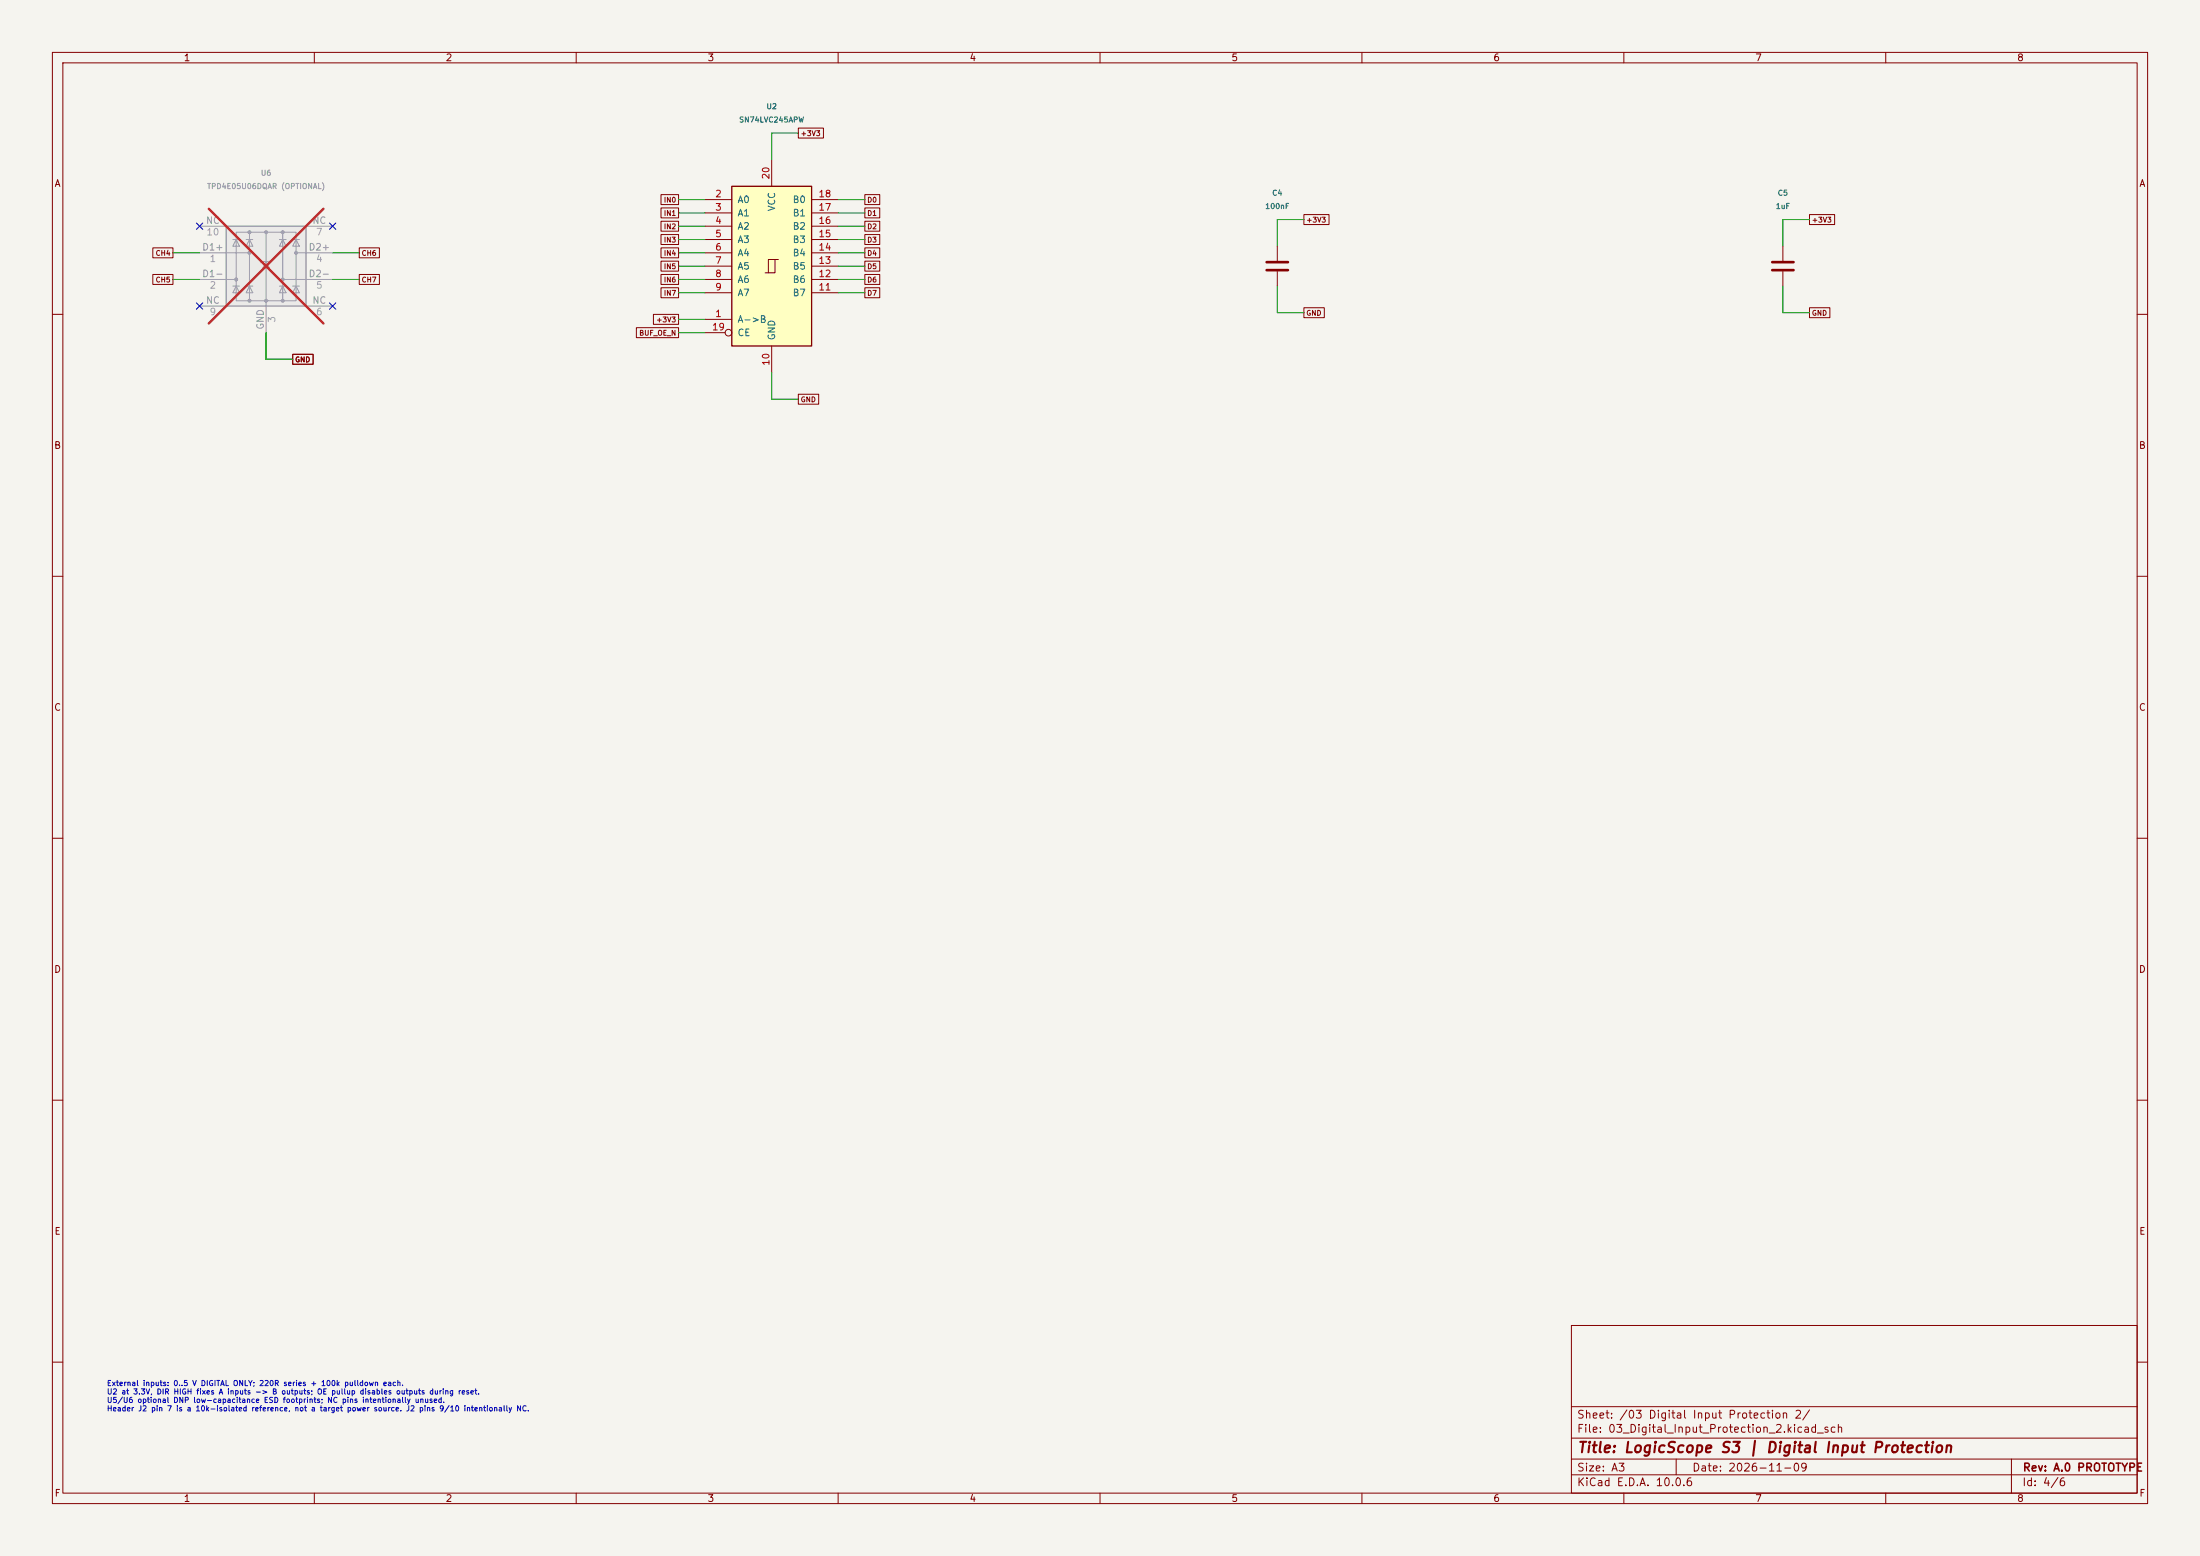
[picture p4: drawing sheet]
(kicad_sch (version 20250114) (generator "eeschema") (paper "A3") (title_block (title "LogicScope S3 | Digital Input Protection") (rev "A.0 PROTOTYPE") (date "2026-11-09")) (lib_symbols (symbol "Power_Protection:TPD4E05U06DQA" (pin_names (offset 0)) (exclude_from_sim no) (in_bom yes) (on_board yes) (in_pos_files yes) (duplicate_pin_numbers_are_jumpers no) (symbol "TPD4E05U06DQA_0_0" (rectangle (start -5.715 6.477) (end 5.715 -6.604) (stroke (width 0) (type default)) (fill (type none))) (polyline (pts (xy -3.175 -6.604) (xy -3.175 6.477)) (stroke (width 0) (type default)) (fill (type none))) (polyline (pts (xy 0 6.477) (xy 0 -6.604)) (stroke (width 0) (type default)) (fill (type none))) (polyline (pts (xy 3.175 6.477) (xy 3.175 -6.604)) (stroke (width 0) (type default)) (fill (type none)))) (symbol "TPD4E05U06DQA_0_1" (polyline (pts (xy -7.747 2.54) (xy -3.175 2.54)) (stroke (width 0) (type default)) (fill (type none))) (rectangle (start -7.62 7.62) (end 7.62 -7.62) (stroke (width 0.254) (type default)) (fill (type background))) (polyline (pts (xy -7.62 -2.54) (xy -5.715 -2.54)) (stroke (width 0) (type default)) (fill (type none))) (circle (center -5.715 -2.54) (radius 0.2794) (stroke (width 0) (type default)) (fill (type outline))) (polyline (pts (xy -5.08 5.08) (xy -6.35 5.08)) (stroke (width 0) (type default)) (fill (type none))) (polyline (pts (xy -5.08 3.81) (xy -6.35 3.81) (xy -5.715 5.08) (xy -5.08 3.81)) (stroke (width 0) (type default)) (fill (type none))) (polyline (pts (xy -5.08 -3.81) (xy -6.35 -3.81)) (stroke (width 0) (type default)) (fill (type none))) (polyline (pts (xy -5.08 -5.08) (xy -6.35 -5.08) (xy -5.715 -3.81) (xy -5.08 -5.08)) (stroke (width 0) (type default)) (fill (type none))) (circle (center -3.175 6.477) (radius 0.2794) (stroke (width 0) (type default)) (fill (type outline))) (circle (center -3.175 2.54) (radius 0.2794) (stroke (width 0) (type default)) (fill (type outline))) (circle (center -3.175 -6.604) (radius 0.2794) (stroke (width 0) (type default)) (fill (type outline))) (polyline (pts (xy -2.54 5.08) (xy -3.81 5.08)) (stroke (width 0) (type default)) (fill (type none))) (polyline (pts (xy -2.54 3.81) (xy -3.81 3.81) (xy -3.175 5.08) (xy -2.54 3.81)) (stroke (width 0) (type default)) (fill (type none))) (polyline (pts (xy -2.54 -3.81) (xy -3.81 -3.81)) (stroke (width 0) (type default)) (fill (type none))) (polyline (pts (xy -2.54 -5.08) (xy -3.81 -5.08) (xy -3.175 -3.81) (xy -2.54 -5.08)) (stroke (width 0) (type default)) (fill (type none))) (polyline (pts (xy -0.635 0.889) (xy -1.016 0.635)) (stroke (width 0) (type default)) (fill (type none))) (circle (center 0 6.477) (radius 0.2794) (stroke (width 0) (type default)) (fill (type outline))) (polyline (pts (xy 0 -6.604) (xy 0 -7.62)) (stroke (width 0) (type default)) (fill (type none))) (circle (center 0 -6.604) (radius 0.2794) (stroke (width 0) (type default)) (fill (type outline))) (polyline (pts (xy 0.635 0.889) (xy -0.635 0.889)) (stroke (width 0) (type default)) (fill (type none))) (polyline (pts (xy 0.635 0.889) (xy 1.016 1.143)) (stroke (width 0) (type default)) (fill (type none))) (polyline (pts (xy 0.635 -0.381) (xy -0.635 -0.381) (xy 0 0.889) (xy 0.635 -0.381)) (stroke (width 0) (type default)) (fill (type none))) (circle (center 3.175 6.477) (radius 0.2794) (stroke (width 0) (type default)) (fill (type outline))) (circle (center 3.175 -2.54) (radius 0.2794) (stroke (width 0) (type default)) (fill (type outline))) (circle (center 3.175 -6.604) (radius 0.2794) (stroke (width 0) (type default)) (fill (type outline))) (polyline (pts (xy 3.81 5.08) (xy 2.54 5.08)) (stroke (width 0) (type default)) (fill (type none))) (polyline (pts (xy 3.81 3.81) (xy 2.54 3.81) (xy 3.175 5.08) (xy 3.81 3.81)) (stroke (width 0) (type default)) (fill (type none))) (polyline (pts (xy 3.81 -3.81) (xy 2.54 -3.81)) (stroke (width 0) (type default)) (fill (type none))) (polyline (pts (xy 3.81 -5.08) (xy 2.54 -5.08) (xy 3.175 -3.81) (xy 3.81 -5.08)) (stroke (width 0) (type default)) (fill (type none))) (circle (center 5.715 2.54) (radius 0.2794) (stroke (width 0) (type default)) (fill (type outline))) (polyline (pts (xy 6.35 5.08) (xy 5.08 5.08)) (stroke (width 0) (type default)) (fill (type none))) (polyline (pts (xy 6.35 3.81) (xy 5.08 3.81) (xy 5.715 5.08) (xy 6.35 3.81)) (stroke (width 0) (type default)) (fill (type none))) (polyline (pts (xy 6.35 -3.81) (xy 5.08 -3.81)) (stroke (width 0) (type default)) (fill (type none))) (polyline (pts (xy 6.35 -5.08) (xy 5.08 -5.08) (xy 5.715 -3.81) (xy 6.35 -5.08)) (stroke (width 0) (type default)) (fill (type none))) (polyline (pts (xy 7.62 2.54) (xy 5.715 2.54)) (stroke (width 0) (type default)) (fill (type none))) (polyline (pts (xy 7.62 -2.54) (xy 3.175 -2.54)) (stroke (width 0) (type default)) (fill (type none)))) (symbol "TPD4E05U06DQA_1_1" (pin passive line (at -12.7 2.54 0) (length 5.08) (name "D1+" (effects (font (size 1.27 1.27)))) (number "1" (effects (font (size 1.27 1.27))))) (pin passive line (at -12.7 -2.54 0) (length 5.08) (name "D1-" (effects (font (size 1.27 1.27)))) (number "2" (effects (font (size 1.27 1.27))))) (pin power_in line (at 0 -12.7 90) (length 5.08) (name "GND" (effects (font (size 1.27 1.27)))) (number "3" (effects (font (size 1.27 1.27))))) (pin passive line (at 12.7 2.54 180) (length 5.08) (name "D2+" (effects (font (size 1.27 1.27)))) (number "4" (effects (font (size 1.27 1.27))))) (pin passive line (at 12.7 -2.54 180) (length 5.08) (name "D2-" (effects (font (size 1.27 1.27)))) (number "5" (effects (font (size 1.27 1.27))))) (pin free line (at 12.7 -7.62 180) (length 5.08) (name "NC" (effects (font (size 1.27 1.27)))) (number "6" (effects (font (size 1.27 1.27))))) (pin free line (at 12.7 7.62 180) (length 5.08) (name "NC" (effects (font (size 1.27 1.27)))) (number "7" (effects (font (size 1.27 1.27))))) (pin passive line (at 0 -12.7 90) (length 5.08) (hide yes) (name "GND" (effects (font (size 1.27 1.27)))) (number "8" (effects (font (size 1.27 1.27))))) (pin free line (at -12.7 -7.62 0) (length 5.08) (name "NC" (effects (font (size 1.27 1.27)))) (number "9" (effects (font (size 1.27 1.27))))) (pin free line (at -12.7 7.62 0) (length 5.08) (name "NC" (effects (font (size 1.27 1.27)))) (number "10" (effects (font (size 1.27 1.27)))))) (embedded_fonts no) (property "Reference" "U" (at -0.635 8.89 0) (show_name no) (do_not_autoplace no) (effects (font (size 1.27 1.27)))) (property "Value" "TPD4E05U06DQA" (at 1.905 -10.16 0) (show_name no) (do_not_autoplace no) (effects (font (size 1.27 1.27)) (justify left))) (property "Footprint" "Package_SON:USON-10_2.5x1.0mm_P0.5mm" (at 1.905 -12.065 0) (show_name no) (do_not_autoplace no) (hide yes) (effects (font (size 1.27 1.27) (italic yes)) (justify left))) (property "Datasheet" "https://www.ti.com/lit/ds/symlink/tpd4e05u06.pdf" (at 1.905 -13.97 0) (show_name no) (do_not_autoplace no) (hide yes) (effects (font (size 1.27 1.27)) (justify left))) (property "Description" "4-Channel ESD Protection for Super-Speed USB 3.0 Interface, USON-10" (at 0 0 0) (show_name no) (do_not_autoplace no) (hide yes) (effects (font (size 1.27 1.27)))) (property "ki_keywords" "ESD protection USB 3.0" (at 0 0 0) (show_name no) (do_not_autoplace no) (hide yes) (effects (font (size 1.27 1.27)))) (property "ki_fp_filters" "USON*2.5x1.0mm*P0.5mm*" (at 0 0 0) (show_name no) (do_not_autoplace no) (hide yes) (effects (font (size 1.27 1.27))))) (symbol "LogicScope:SN74LVC245APW_A_TO_B" (pin_names (offset 1.016)) (exclude_from_sim no) (in_bom yes) (on_board yes) (in_pos_files yes) (duplicate_pin_numbers_are_jumpers no) (property "Reference" "U" (at -7.62 16.51 0) (show_name no) (do_not_autoplace no) (effects (font (size 1.27 1.27)))) (property "Value" "SN74LVC245APW" (at -7.62 -16.51 0) (show_name no) (do_not_autoplace no) (effects (font (size 1.27 1.27)))) (property "Footprint" "Package_SO:TSSOP-20_4.4x6.5mm_P0.65mm" (at 0 0 0) (show_name no) (do_not_autoplace no) (hide yes) (effects (font (size 1.27 1.27)))) (property "Datasheet" "https://www.ti.com/lit/ds/symlink/sn74lvc245a.pdf" (at 0 0 0) (show_name no) (do_not_autoplace no) (hide yes) (effects (font (size 1.27 1.27)))) (property "Description" "Octal BUS Transceivers, 3-State outputs" (at 0 0 0) (show_name no) (do_not_autoplace no) (hide yes) (effects (font (size 1.27 1.27)))) (property "ki_locked" "" (at 0 0 0) (show_name no) (do_not_autoplace no) (effects (font (size 1.27 1.27)))) (property "ki_keywords" "TTL BUS 3State" (at 0 0 0) (show_name no) (do_not_autoplace no) (hide yes) (effects (font (size 1.27 1.27)))) (property "ki_fp_filters" "TSSOP*20*4.4x6.5mm*" (at 0 0 0) (show_name no) (do_not_autoplace no) (hide yes) (effects (font (size 1.27 1.27)))) (symbol "SN74LVC245APW_A_TO_B_1_0" (polyline (pts (xy -1.27 -1.27) (xy 0.635 -1.27) (xy 0.635 1.27) (xy 1.27 1.27)) (stroke (width 0) (type default)) (fill (type none))) (polyline (pts (xy -0.635 -1.27) (xy -0.635 1.27) (xy 0.635 1.27)) (stroke (width 0) (type default)) (fill (type none))) (pin input line (at -12.7 -10.16 0) (length 5.08) (name "A->B" (effects (font (size 1.27 1.27)))) (number "1" (effects (font (size 1.27 1.27))))) (pin input line (at -12.7 12.7 0) (length 5.08) (name "A0" (effects (font (size 1.27 1.27)))) (number "2" (effects (font (size 1.27 1.27))))) (pin input line (at -12.7 10.16 0) (length 5.08) (name "A1" (effects (font (size 1.27 1.27)))) (number "3" (effects (font (size 1.27 1.27))))) (pin input line (at -12.7 7.62 0) (length 5.08) (name "A2" (effects (font (size 1.27 1.27)))) (number "4" (effects (font (size 1.27 1.27))))) (pin input line (at -12.7 5.08 0) (length 5.08) (name "A3" (effects (font (size 1.27 1.27)))) (number "5" (effects (font (size 1.27 1.27))))) (pin input line (at -12.7 2.54 0) (length 5.08) (name "A4" (effects (font (size 1.27 1.27)))) (number "6" (effects (font (size 1.27 1.27))))) (pin input line (at -12.7 0 0) (length 5.08) (name "A5" (effects (font (size 1.27 1.27)))) (number "7" (effects (font (size 1.27 1.27))))) (pin input line (at -12.7 -2.54 0) (length 5.08) (name "A6" (effects (font (size 1.27 1.27)))) (number "8" (effects (font (size 1.27 1.27))))) (pin input line (at -12.7 -5.08 0) (length 5.08) (name "A7" (effects (font (size 1.27 1.27)))) (number "9" (effects (font (size 1.27 1.27))))) (pin power_in line (at 0 -20.32 90) (length 5.08) (name "GND" (effects (font (size 1.27 1.27)))) (number "10" (effects (font (size 1.27 1.27))))) (pin tri_state line (at 12.7 -5.08 180) (length 5.08) (name "B7" (effects (font (size 1.27 1.27)))) (number "11" (effects (font (size 1.27 1.27))))) (pin tri_state line (at 12.7 -2.54 180) (length 5.08) (name "B6" (effects (font (size 1.27 1.27)))) (number "12" (effects (font (size 1.27 1.27))))) (pin tri_state line (at 12.7 0 180) (length 5.08) (name "B5" (effects (font (size 1.27 1.27)))) (number "13" (effects (font (size 1.27 1.27))))) (pin tri_state line (at 12.7 2.54 180) (length 5.08) (name "B4" (effects (font (size 1.27 1.27)))) (number "14" (effects (font (size 1.27 1.27))))) (pin tri_state line (at 12.7 5.08 180) (length 5.08) (name "B3" (effects (font (size 1.27 1.27)))) (number "15" (effects (font (size 1.27 1.27))))) (pin tri_state line (at 12.7 7.62 180) (length 5.08) (name "B2" (effects (font (size 1.27 1.27)))) (number "16" (effects (font (size 1.27 1.27))))) (pin tri_state line (at 12.7 10.16 180) (length 5.08) (name "B1" (effects (font (size 1.27 1.27)))) (number "17" (effects (font (size 1.27 1.27))))) (pin tri_state line (at 12.7 12.7 180) (length 5.08) (name "B0" (effects (font (size 1.27 1.27)))) (number "18" (effects (font (size 1.27 1.27))))) (pin input inverted (at -12.7 -12.7 0) (length 5.08) (name "CE" (effects (font (size 1.27 1.27)))) (number "19" (effects (font (size 1.27 1.27))))) (pin power_in line (at 0 20.32 270) (length 5.08) (name "VCC" (effects (font (size 1.27 1.27)))) (number "20" (effects (font (size 1.27 1.27)))))) (symbol "SN74LVC245APW_A_TO_B_1_1" (rectangle (start -7.62 15.24) (end 7.62 -15.24) (stroke (width 0.254) (type default)) (fill (type background)))) (embedded_fonts no)) (symbol "Device:C" (pin_numbers (hide yes)) (pin_names (offset 0.254)) (exclude_from_sim no) (in_bom yes) (on_board yes) (in_pos_files yes) (duplicate_pin_numbers_are_jumpers no) (property "Reference" "C" (at 0.635 2.54 0) (show_name no) (do_not_autoplace no) (effects (font (size 1.27 1.27)) (justify left))) (property "Value" "C" (at 0.635 -2.54 0) (show_name no) (do_not_autoplace no) (effects (font (size 1.27 1.27)) (justify left))) (property "Footprint" "" (at 0.9652 -3.81 0) (show_name no) (do_not_autoplace no) (hide yes) (effects (font (size 1.27 1.27)))) (property "Datasheet" "" (at 0 0 0) (show_name no) (do_not_autoplace no) (hide yes) (effects (font (size 1.27 1.27)))) (property "Description" "Unpolarized capacitor" (at 0 0 0) (show_name no) (do_not_autoplace no) (hide yes) (effects (font (size 1.27 1.27)))) (property "ki_keywords" "cap capacitor" (at 0 0 0) (show_name no) (do_not_autoplace no) (hide yes) (effects (font (size 1.27 1.27)))) (property "ki_fp_filters" "C_*" (at 0 0 0) (show_name no) (do_not_autoplace no) (hide yes) (effects (font (size 1.27 1.27)))) (symbol "C_0_1" (polyline (pts (xy -2.032 0.762) (xy 2.032 0.762)) (stroke (width 0.508) (type default)) (fill (type none))) (polyline (pts (xy -2.032 -0.762) (xy 2.032 -0.762)) (stroke (width 0.508) (type default)) (fill (type none)))) (symbol "C_1_1" (pin passive line (at 0 3.81 270) (length 2.794) (name "" (effects (font (size 1.27 1.27)))) (number "1" (effects (font (size 1.27 1.27))))) (pin passive line (at 0 -3.81 90) (length 2.794) (name "" (effects (font (size 1.27 1.27)))) (number "2" (effects (font (size 1.27 1.27)))))) (embedded_fonts no))) (wire (pts (xy 38.1 48.26) (xy 33.02 48.26)) (stroke (width 0) (type default))) (global_label "CH4" (shape passive) (at 33.02 48.26 0.0) (fields_autoplaced yes) (effects (font (size 0.95 0.95)) (justify right))) (wire (pts (xy 38.1 53.34) (xy 33.02 53.34)) (stroke (width 0) (type default))) (global_label "CH5" (shape passive) (at 33.02 53.34 0.0) (fields_autoplaced yes) (effects (font (size 0.95 0.95)) (justify right))) (wire (pts (xy 50.8 63.5) (xy 50.8 68.58)) (stroke (width 0) (type default))) (global_label "GND" (shape passive) (at 55.88 68.58 180) (fields_autoplaced yes) (effects (font (size 0.95 0.95)) (justify left))) (wire (pts (xy 63.5 48.26) (xy 68.58 48.26)) (stroke (width 0) (type default))) (global_label "CH6" (shape passive) (at 68.58 48.26 180.0) (fields_autoplaced yes) (effects (font (size 0.95 0.95)) (justify left))) (wire (pts (xy 63.5 53.34) (xy 68.58 53.34)) (stroke (width 0) (type default))) (global_label "CH7" (shape passive) (at 68.58 53.34 180.0) (fields_autoplaced yes) (effects (font (size 0.95 0.95)) (justify left))) (no_connect (at 63.5 58.42)) (no_connect (at 63.5 43.18)) (wire (pts (xy 50.8 63.5) (xy 50.8 68.58)) (stroke (width 0) (type default))) (global_label "GND" (shape passive) (at 55.88 68.58 180) (fields_autoplaced yes) (effects (font (size 0.95 0.95)) (justify left))) (no_connect (at 38.1 58.42)) (no_connect (at 38.1 43.18)) (symbol (lib_id "Power_Protection:TPD4E05U06DQA") (at 50.8 50.8 0) (unit 1) (in_bom yes) (on_board yes) (dnp yes) (property "Reference" "U6" (at 50.8 33.019999999999996 0) (effects (font (size 1 1)))) (property "Value" "TPD4E05U06DQAR (OPTIONAL)" (at 50.8 35.559999999999995 0) (effects (font (size 1 1)))) (property "Footprint" "Package_SON:USON-10_2.5x1.0mm_P0.5mm" (at 50.8 50.8 0) (effects (font (size 1 1))) (hide yes)) (property "MPN" "TPD4E05U06DQAR" (at 50.8 50.8 0) (effects (font (size 1 1))) (hide yes)) (property "Manufacturer" "Texas Instruments" (at 50.8 50.8 0) (effects (font (size 1 1))) (hide yes)) (property "Datasheet" "https://www.ti.com/lit/ds/symlink/tpd4e05u06.pdf" (at 50.8 50.8 0) (effects (font (size 1 1))) (hide yes)) (pin "1") (pin "2") (pin "3") (pin "4") (pin "5") (pin "6") (pin "7") (pin "8") (pin "9") (pin "10")) (wire (pts (xy 134.62 60.96) (xy 129.54 60.96)) (stroke (width 0) (type default))) (global_label "+3V3" (shape passive) (at 129.54 60.96 0.0) (fields_autoplaced yes) (effects (font (size 0.95 0.95)) (justify right))) (wire (pts (xy 134.62 38.1) (xy 129.54 38.1)) (stroke (width 0) (type default))) (global_label "IN0" (shape passive) (at 129.54 38.1 0.0) (fields_autoplaced yes) (effects (font (size 0.95 0.95)) (justify right))) (wire (pts (xy 134.62 40.64) (xy 129.54 40.64)) (stroke (width 0) (type default))) (global_label "IN1" (shape passive) (at 129.54 40.64 0.0) (fields_autoplaced yes) (effects (font (size 0.95 0.95)) (justify right))) (wire (pts (xy 134.62 43.18) (xy 129.54 43.18)) (stroke (width 0) (type default))) (global_label "IN2" (shape passive) (at 129.54 43.18 0.0) (fields_autoplaced yes) (effects (font (size 0.95 0.95)) (justify right))) (wire (pts (xy 134.62 45.72) (xy 129.54 45.72)) (stroke (width 0) (type default))) (global_label "IN3" (shape passive) (at 129.54 45.72 0.0) (fields_autoplaced yes) (effects (font (size 0.95 0.95)) (justify right))) (wire (pts (xy 134.62 48.26) (xy 129.54 48.26)) (stroke (width 0) (type default))) (global_label "IN4" (shape passive) (at 129.54 48.26 0.0) (fields_autoplaced yes) (effects (font (size 0.95 0.95)) (justify right))) (wire (pts (xy 134.62 50.8) (xy 129.54 50.8)) (stroke (width 0) (type default))) (global_label "IN5" (shape passive) (at 129.54 50.8 0.0) (fields_autoplaced yes) (effects (font (size 0.95 0.95)) (justify right))) (wire (pts (xy 134.62 53.34) (xy 129.54 53.34)) (stroke (width 0) (type default))) (global_label "IN6" (shape passive) (at 129.54 53.34 0.0) (fields_autoplaced yes) (effects (font (size 0.95 0.95)) (justify right))) (wire (pts (xy 134.62 55.88) (xy 129.54 55.88)) (stroke (width 0) (type default))) (global_label "IN7" (shape passive) (at 129.54 55.88 0.0) (fields_autoplaced yes) (effects (font (size 0.95 0.95)) (justify right))) (wire (pts (xy 147.32 71.12) (xy 147.32 76.2)) (stroke (width 0) (type default))) (global_label "GND" (shape passive) (at 152.4 76.2 180) (fields_autoplaced yes) (effects (font (size 0.95 0.95)) (justify left))) (wire (pts (xy 160.02 55.88) (xy 165.1 55.88)) (stroke (width 0) (type default))) (global_label "D7" (shape passive) (at 165.1 55.88 180.0) (fields_autoplaced yes) (effects (font (size 0.95 0.95)) (justify left))) (wire (pts (xy 160.02 53.34) (xy 165.1 53.34)) (stroke (width 0) (type default))) (global_label "D6" (shape passive) (at 165.1 53.34 180.0) (fields_autoplaced yes) (effects (font (size 0.95 0.95)) (justify left))) (wire (pts (xy 160.02 50.8) (xy 165.1 50.8)) (stroke (width 0) (type default))) (global_label "D5" (shape passive) (at 165.1 50.8 180.0) (fields_autoplaced yes) (effects (font (size 0.95 0.95)) (justify left))) (wire (pts (xy 160.02 48.26) (xy 165.1 48.26)) (stroke (width 0) (type default))) (global_label "D4" (shape passive) (at 165.1 48.26 180.0) (fields_autoplaced yes) (effects (font (size 0.95 0.95)) (justify left))) (wire (pts (xy 160.02 45.72) (xy 165.1 45.72)) (stroke (width 0) (type default))) (global_label "D3" (shape passive) (at 165.1 45.72 180.0) (fields_autoplaced yes) (effects (font (size 0.95 0.95)) (justify left))) (wire (pts (xy 160.02 43.18) (xy 165.1 43.18)) (stroke (width 0) (type default))) (global_label "D2" (shape passive) (at 165.1 43.18 180.0) (fields_autoplaced yes) (effects (font (size 0.95 0.95)) (justify left))) (wire (pts (xy 160.02 40.64) (xy 165.1 40.64)) (stroke (width 0) (type default))) (global_label "D1" (shape passive) (at 165.1 40.64 180.0) (fields_autoplaced yes) (effects (font (size 0.95 0.95)) (justify left))) (wire (pts (xy 160.02 38.1) (xy 165.1 38.1)) (stroke (width 0) (type default))) (global_label "D0" (shape passive) (at 165.1 38.1 180.0) (fields_autoplaced yes) (effects (font (size 0.95 0.95)) (justify left))) (wire (pts (xy 134.62 63.5) (xy 129.54 63.5)) (stroke (width 0) (type default))) (global_label "BUF_OE_N" (shape passive) (at 129.54 63.5 0.0) (fields_autoplaced yes) (effects (font (size 0.95 0.95)) (justify right))) (wire (pts (xy 147.32 30.48) (xy 147.32 25.4)) (stroke (width 0) (type default))) (global_label "+3V3" (shape passive) (at 152.4 25.4 180) (fields_autoplaced yes) (effects (font (size 0.95 0.95)) (justify left))) (symbol (lib_id "LogicScope:SN74LVC245APW_A_TO_B") (at 147.32 50.8 0) (unit 1) (in_bom yes) (on_board yes) (dnp no) (property "Reference" "U2" (at 147.32 20.319999999999997 0) (effects (font (size 1 1)))) (property "Value" "SN74LVC245APW" (at 147.32 22.859999999999996 0) (effects (font (size 1 1)))) (property "Footprint" "Package_SO:TSSOP-20_4.4x6.5mm_P0.65mm" (at 147.32 50.8 0) (effects (font (size 1 1))) (hide yes)) (property "MPN" "SN74LVC245APW" (at 147.32 50.8 0) (effects (font (size 1 1))) (hide yes)) (property "Manufacturer" "Texas Instruments" (at 147.32 50.8 0) (effects (font (size 1 1))) (hide yes)) (property "Datasheet" "https://www.ti.com/lit/ds/symlink/sn74lvc245a.pdf" (at 147.32 50.8 0) (effects (font (size 1 1))) (hide yes)) (pin "1") (pin "2") (pin "3") (pin "4") (pin "5") (pin "6") (pin "7") (pin "8") (pin "9") (pin "10") (pin "11") (pin "12") (pin "13") (pin "14") (pin "15") (pin "16") (pin "17") (pin "18") (pin "19") (pin "20")) (wire (pts (xy 243.84 46.99) (xy 243.84 41.91)) (stroke (width 0) (type default))) (global_label "+3V3" (shape passive) (at 248.92 41.91 180) (fields_autoplaced yes) (effects (font (size 0.95 0.95)) (justify left))) (wire (pts (xy 243.84 54.61) (xy 243.84 59.69)) (stroke (width 0) (type default))) (global_label "GND" (shape passive) (at 248.92 59.69 180) (fields_autoplaced yes) (effects (font (size 0.95 0.95)) (justify left))) (symbol (lib_id "Device:C") (at 243.83999999999997 50.8 0) (unit 1) (in_bom yes) (on_board yes) (dnp no) (property "Reference" "C4" (at 243.83999999999997 36.83 0) (effects (font (size 1 1)))) (property "Value" "100nF" (at 243.83999999999997 39.37 0) (effects (font (size 1 1)))) (property "Footprint" "Capacitor_SMD:C_0603_1608Metric" (at 243.83999999999997 50.8 0) (effects (font (size 1 1))) (hide yes)) (property "MPN" "GRM188R71C104KA01D" (at 243.83999999999997 50.8 0) (effects (font (size 1 1))) (hide yes)) (property "Manufacturer" "Murata" (at 243.83999999999997 50.8 0) (effects (font (size 1 1))) (hide yes)) (property "Datasheet" "https://www.murata.com/en-global/products/capacitor/ceramiccapacitor" (at 243.83999999999997 50.8 0) (effects (font (size 1 1))) (hide yes)) (pin "1") (pin "2")) (wire (pts (xy 340.36 46.99) (xy 340.36 41.91)) (stroke (width 0) (type default))) (global_label "+3V3" (shape passive) (at 345.44 41.91 180) (fields_autoplaced yes) (effects (font (size 0.95 0.95)) (justify left))) (wire (pts (xy 340.36 54.61) (xy 340.36 59.69)) (stroke (width 0) (type default))) (global_label "GND" (shape passive) (at 345.44 59.69 180) (fields_autoplaced yes) (effects (font (size 0.95 0.95)) (justify left))) (symbol (lib_id "Device:C") (at 340.36 50.8 0) (unit 1) (in_bom yes) (on_board yes) (dnp no) (property "Reference" "C5" (at 340.36 36.83 0) (effects (font (size 1 1)))) (property "Value" "1uF" (at 340.36 39.37 0) (effects (font (size 1 1)))) (property "Footprint" "Capacitor_SMD:C_0603_1608Metric" (at 340.36 50.8 0) (effects (font (size 1 1))) (hide yes)) (property "MPN" "GRM188R61A105KA61D" (at 340.36 50.8 0) (effects (font (size 1 1))) (hide yes)) (property "Manufacturer" "Murata" (at 340.36 50.8 0) (effects (font (size 1 1))) (hide yes)) (property "Datasheet" "https://www.murata.com/en-global/products/capacitor/ceramiccapacitor" (at 340.36 50.8 0) (effects (font (size 1 1))) (hide yes)) (pin "1") (pin "2")) (text "External inputs: 0..5 V DIGITAL ONLY; 220R series + 100k pulldown each.\nU2 at 3.3V, DIR HIGH fixes A inputs -> B outputs; OE pullup disables outputs during reset.\nU5/U6 optional DNP low-capacitance ESD footprints; NC pins intentionally unused.\nHeader J2 pin 7 is a 10k-isolated reference, not a target power source. J2 pins 9/10 intentionally NC." (at 20.32 266.7 0) (effects (font (size 1.0 1.0)) (justify left))) (embedded_fonts no) (wire (pts (xy 50.8 68.58) (xy 55.88 68.58)) (stroke (width 0) (type default))) (wire (pts (xy 50.8 68.58) (xy 55.88 68.58)) (stroke (width 0) (type default))) (wire (pts (xy 147.32 76.2) (xy 152.4 76.2)) (stroke (width 0) (type default))) (wire (pts (xy 147.32 25.4) (xy 152.4 25.4)) (stroke (width 0) (type default))) (wire (pts (xy 243.84 41.91) (xy 248.92 41.91)) (stroke (width 0) (type default))) (wire (pts (xy 243.84 59.69) (xy 248.92 59.69)) (stroke (width 0) (type default))) (wire (pts (xy 340.36 41.91) (xy 345.44 41.91)) (stroke (width 0) (type default))) (wire (pts (xy 340.36 59.69) (xy 345.44 59.69)) (stroke (width 0) (type default))))
